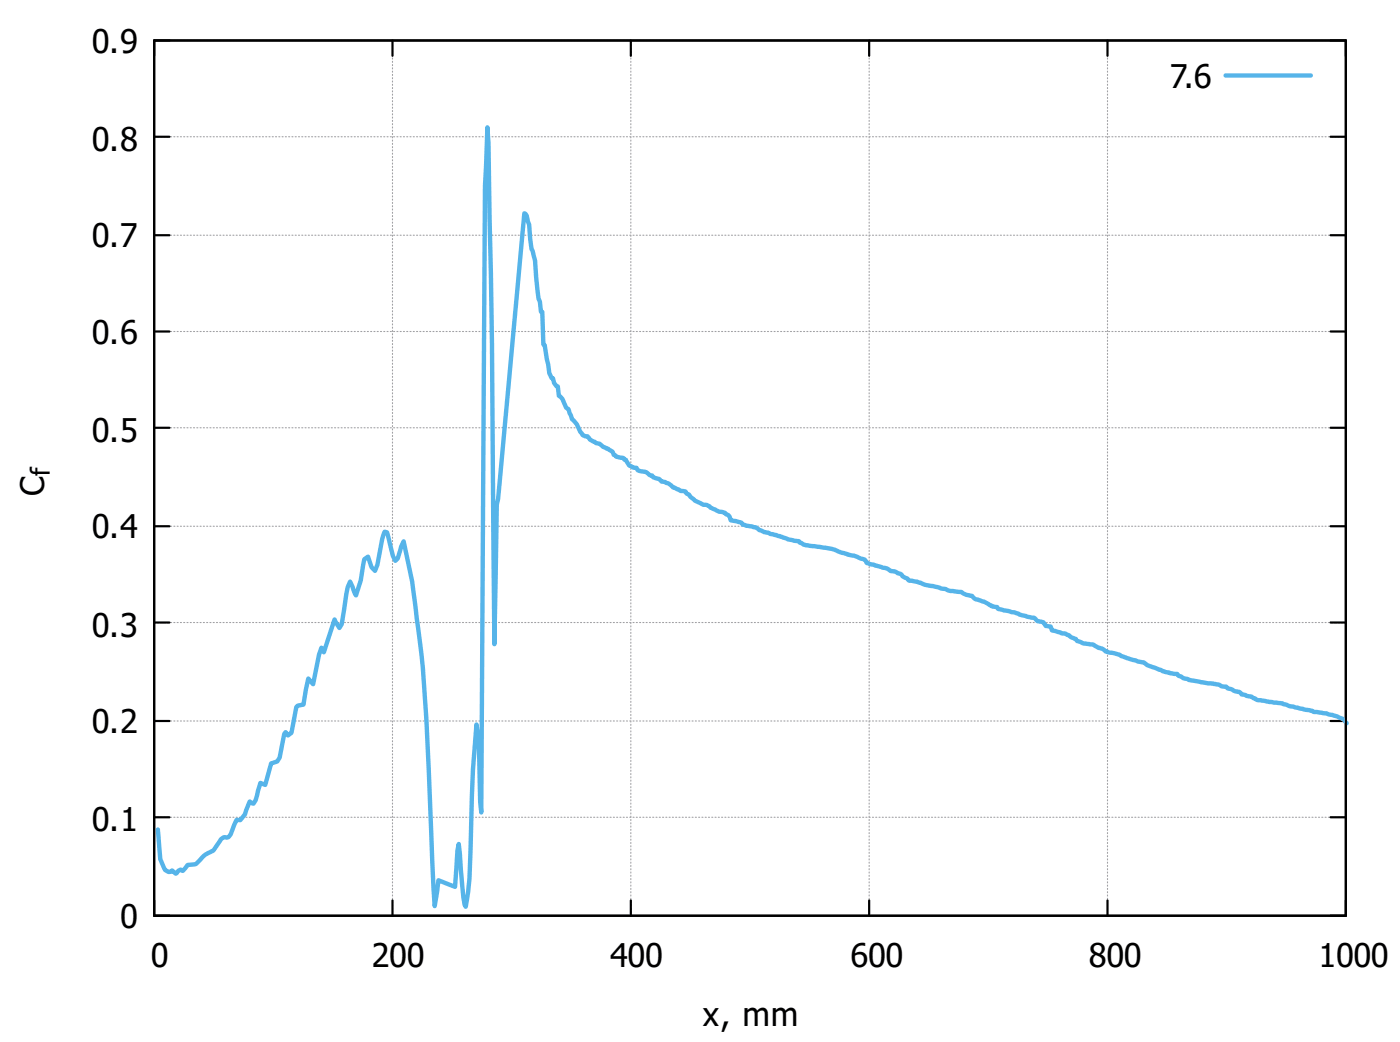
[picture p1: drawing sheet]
<svg xmlns="http://www.w3.org/2000/svg" width="226mm" height="168mm" viewBox="0 0 226 168" stroke-linecap="round" stroke-linejoin="round" font-family="sans-serif">
<g fill="none" stroke="#a0a0a4" stroke-width=".18" stroke-dasharray=".2 .4">
<path d="M24.9 6.5h192.1M24.9 37.9h192.1M24.9 22h192.1M24.9 53.4h192.1M24.9 68.9h192.1M24.9 84.8h192.1M24.9 116.2h192.1M24.9 100.3h192.1M24.9 131.7h192.1M24.9 147.6h192.1M24.9 147.6v-141.1M63.3 147.6v-141.1"/>
<path d="M101.7 147.6v-141.1M140.2 147.6v-141.1M178.6 147.6v-141.1M217 147.6v-141.1"/>
</g>
<g fill="none" stroke="#000" stroke-width=".35">
<path d="M24.9 6.5h192.1v141.1h-192.1zM27.3 6.5h-2.4v2.5M63.3 6.5v2.5M101.7 6.5v2.5M140.2 6.5v2.5M178.6 6.5v2.5M214.6 6.5h2.4v2.5M24.9 37.9h2.4M24.9 22h2.4M214.6 37.9h2.4M214.6 22h2.4M24.9 53.4h2.4"/>
<path d="M214.6 53.4h2.4M24.9 68.9h2.4M214.6 68.9h2.4M24.9 84.8h2.4M214.6 84.8h2.4M24.9 116.2h2.4M24.9 100.3h2.4M214.6 116.2h2.4M214.6 100.3h2.4M24.9 131.7h2.4M214.6 131.7h2.4M24.9 145.1v2.5h2.4"/>
<path d="M63.3 145.1v2.5M101.7 145.1v2.5M140.2 145.1v2.5M178.6 145.1v2.5M217 145.1v2.5h-2.4"/>
</g>
<path d="M197.6 12.2h13.8M217.2 116.5a2.63 2.63 0 0 0-1.6-1 15.4 15.4 0 0 0-3.8-.8l-.2-.2-3.5-.7a8.6 8.6 0 0 0-3.4-.7 8.2 8.2 0 0 1-3.1-.9l-1.3-.3-.4-.4-.6-.1-.6-.3-.8-.2-.1-.2-.8-.1-.4-.3-4.8-.7-1.8-.7-.1-.3-1.2-.1-.2-.1-1-.2-.4-.3-2.1-.7-.5-.5h-.2a18.7 18.7 0 0 1-4.1-1.3l-.6-.1a2.53 2.53 0 0 1-1.9-.8l-.8-.2a3.7 3.7 0 0 0-1.9-.6l-1.3-.4-.2-.3-.8-.3-.4-.4-.5-.2h-.6l-.2-.2-1.3-.3-.3-.6-.7-.1-.4-.6-.6-.1a.76 .76 0 0 1-.8-.5l-.1-.2-2.4-.4-.7-.4-2.7-.6-.2-.3-.8-.1-1.4-.8-1.5-.5a.76 .76 0 0 0-.7-.4l-1-.3a2.87 2.87 0 0 0-1.7-.5h-.4l-.8-.3-3.3-.6-.7-.4-1.4-.3a.63 .63 0 0 1-.8-.4l-.7-.3a.76 .76 0 0 0-.8-.5l-.8-.3a1.09 1.09 0 0 1-.9-.5l-2.7-.7-.6-.2-.4-.5-1.7-.7-1-.1-.9-.3a15.4 15.4 0 0 0-5.3-1.2l-.9-.1-.6-.3-.2-.3-1.7-.3-1.9-.7-2-.4-.7-.4-.6-.4-1.5-.3-.6-.1-.4-.4-1.6-.3-.3-.9-.4-.1-.2-.3-1-.2-1.3-.6-.2-.2-.4-.2h-.6l-1.3-.7-.8-.7-.2-.3-.4-.1a.69 .69 0 0 0-.8-.5l-1.3-.5a3.5 3.5 0 0 0-1.9-1 2.29 2.29 0 0 0-1.4-.7l-.1-.3h-.4l-.6-.5-1.4-.3-.1-.4h-.6l-.6-.4-.6-.9h-.2l-.2-.3-1.1-.2-.2-.3h-.2l-.2-.5-.8-.5-.7-.3a1.26 1.26 0 0 0-1.2-.6l-.2-.2-.8-.4-.3-.5h-.4l-.4-.2-.4-.5-.6-1.2-.8-.8-.5-1.7-.4-.2-.6-1.4-.6-.5-.1-1.5-.3-.1-.3-.5-.2-.7-.2-.1-.4-.8-.8-4.5-.2-.1-.1-5.3h-.3l-.1-1.6-.2-.5-.6-6.1-.6-1.9-.4-3.9-.4-1.4-.3-.4-4.3 46-.2 .9-.4 22.5-.4-48.3-.5-32.4-.2-2.6-.4 9.5-.6 100.9-.2-1.7-.2-9.8-.4-2.6-.5 7.2-.6 17.6-.6 4.5-.2-.3-.2-1.2-.7-8.6-.2 1.1-.4 5.8-2.7-1-.6 4.1-.6-12a395.8 395.8 0 0 0-1.7-29.8l-1.3-10.5-1.4-6.5-.4 .9-.6 1.9-.3 .4-.4-.8-1-3.8-.4-.1-.4 1.2-.7 4.1-.4 1-.6-.6-.6-1.7-.6 .4-.5 3.4-.8 2.5-.9-2.3-.4 .9-.2 1.1-.8 4.9-.4 .6-.7-1.4-1.8 5.3-.4-.7-.4 1.1-.9 4.8-.8-.9-.8 4.1-.9 .2-.2 .3-.8 4.1-.6 .4-.3-.5-.3 .3-.7 3.8-.4 .6-1 .3-.9 3.5-.8-.3-.8 2.8-.3 .5-.6-.3-.8 2-.7 1-.6-.1-1 2.4a.69 .69 0 0 1-.9 .4l-.6 .3-1.4 1.9-.8 .4a3.1 3.1 0 0 0-1.3 1.2l-.6 .5-1.3 .2-.8 .9-.4-.2-.4 .2-.3 .5-.6-.5-.2 .2h-.4l-.6-.3-.8-1.7-.3-4.8" fill="none" stroke="#56b4e9" stroke-width=".71"/>
<g font-size="5.3">
<text x="14.8" y="8.5">0.9</text>
<text x="188.7" y="14.1">7.6</text>
<text x="14.8" y="24.3">0.8</text>
<text x="14.8" y="39.8">0.7</text>
<text x="14.8" y="55.4">0.6</text>
<text x="14.8" y="71.2">0.5</text>
<text x="7.1" y="79.9" transform="rotate(-90 7.1 79.9)">C</text>
<text x="14.8" y="86.7">0.4</text>
<text x="14.8" y="102.6">0.3</text>
<text x="14.8" y="118.1">0.2</text>
<text x="14.8" y="134">0.1</text>
<text x="19.4" y="149.5">0</text>
<text x="24.3" y="155.9">0</text>
<text x="59.9" y="155.9">200</text>
<text x="98.4" y="155.9">400</text>
<text x="137.2" y="155.9">600</text>
<text x="175.6" y="155.9">800</text>
<text x="212.6" y="155.9">1000</text>
<text x="113.4" y="165.4">x, mm</text>
</g>
<text font-size="4.2" x="8.1" y="76.7" transform="rotate(-90 8.1 76.7)">f</text>
</svg>
